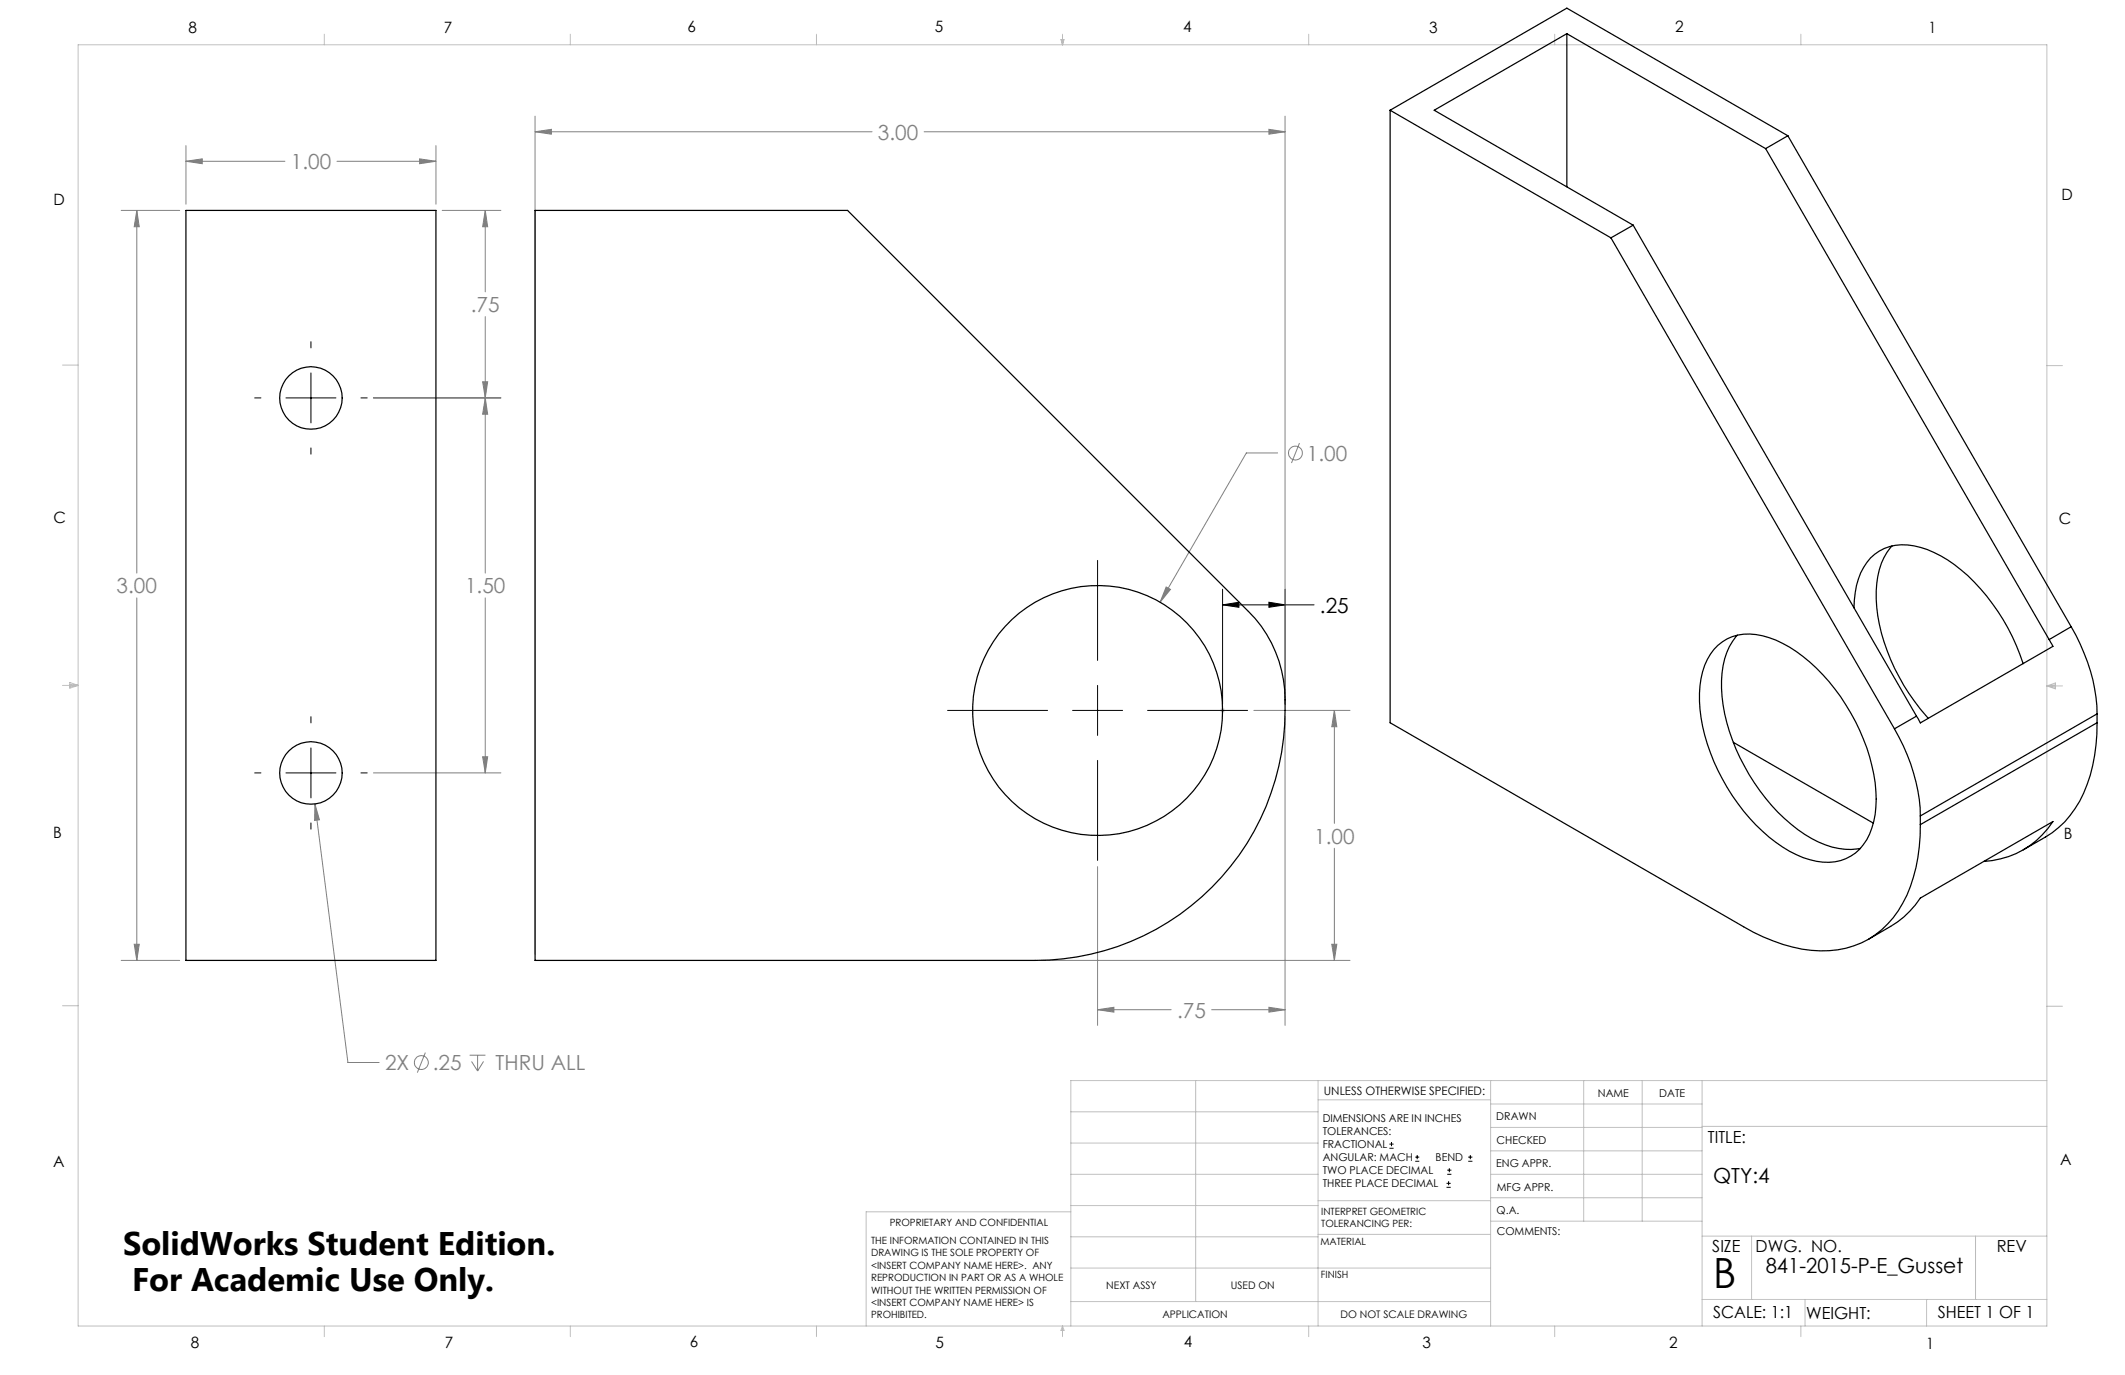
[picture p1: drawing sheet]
<svg xmlns="http://www.w3.org/2000/svg" width="432mm" height="279mm" viewBox="0 0 432 279" stroke-linecap="round" stroke-linejoin="round" font-family="sans-serif">
<g fill="none" stroke="#808080" stroke-width=".2">
<path d="M37.8 32.8l3.3-.5v1zM37.8 29.6v11.9M37.8 32.8h20.1M68.5 32.8h20.1M85.3 32.3l3.3 .5-3.3 .5zM88.6 29.6v11.9M108.7 26.8l3.3-.5v1zM108.7 23.6v170.3M108.7 26.8h68.5M187.8 26.8h73.3M257.8 26.3l3.3 .5-3.3 .5zM261.1 23.6v119.5"/>
<path d="M24.6 42.8h11.9M27.8 42.8l.5 3.3h-1zM27.8 42.8v73.7M89.9 42.8h11.9M98.6 42.8l.5 3.3h-1zM98.6 42.8v16.5M98.1 77.6h1l-.5 3.3zM98.6 64.3v52.2M75.9 80.9h25.9M98.6 80.9l.5 3.3h-1zM259.6 92h-6.3l-17.6 30.4M264.1 90l-1.7 4.1"/>
<path d="M237 119.3l.8 .5-2.1 2.6zM27.8 121.5v73.7M98.6 121.5v35.6M75.9 157.1h25.9M98.1 153.8h1l-.5 3.3zM254.8 144.4h19.5M261.1 145.6v62.8M271.1 144.4l.5 3.3h-1zM271.1 144.4v22.9M64 163.4l.9 3.2-1 .1zM64 163.4l6.7 52.5h6.3M223 176.1v32.3"/>
<path d="M271.1 172.4v22.8M24.6 195.2h11.9M27.3 191.9h1l-.5 3.3zM211.6 195.2h62.7M270.6 191.9h1l-.5 3.3zM86.4 213.9l-1.6 4M95.4 214.4h3.2M95.8 215.7l1.2 1.9M97 214.4v3.2M98.2 215.7l-1.2 1.9M223 205.2l3.3-.5v1zM223 205.2h15"/>
<path d="M246.2 205.2h14.9M257.8 204.7l3.3 .5-3.3 .5z"/>
<circle cx="263.2" cy="92.1" r="1.42"/>
<circle cx="85.6" cy="215.9" r="1.41"/>
</g>
<g fill="none" stroke="#000" stroke-width=".2">
<path d="M63.2 69.4v1.3M63.2 75.8v10.1M51.8 80.9h1.2M58.1 80.9h10.2M63.2 91v1.3M73.3 80.9h1.3M223 113.9v20.3M248.4 119.7v23.4M261.1 119.7v23.4M223 139.3v10.1M248.4 122.9l3.3-.5v1zM248.4 122.9h18.6"/>
<path d="M257.8 122.4l3.3 .5-3.3 .5zM51.8 157.1h1.2M58.1 157.1h10.2M63.2 145.6v1.3M63.2 152v10.1M73.3 157.1h1.3M192.5 144.4h20.4M217.9 144.4h10.2M223 154.5v20.3M233.2 144.4h20.3M63.2 167.2v1.3M282.3 233.3h.9"/>
<path d="M282.3 232.5h.9M282.8 232.1v.8M287.6 236h.8M287.6 235.1h.8M288 234.7v.8M294.1 238.6h.8M294.1 237.8h.8M294.5 237.4v.8M298.3 236h.9M298.3 235.1h.9M298.8 234.7v.8M293.9 241.3h.9"/>
<path d="M293.9 240.5h.9M294.4 240v.8"/>
</g>
<g fill="none" stroke="#c0c0c0" stroke-width=".2">
<path d="M15.9 9.1h400v260.4h-400zM65.9 6.9v2.2M115.9 6.9v2.2M165.9 6.9v2.2M215.6 8h.6l-.3 1.1zM215.7 8l.2 1.1M215.9 6.9v2.2M216 8l-.1 1.1M265.9 6.9v2.2M315.9 6.9v2.2M365.9 6.9v2.2M12.7 74.2h3.2"/>
<path d="M415.9 74.3h3.2M12.7 139.3h3.2M14.2 139.1l1.7 .2M14.2 138.7l1.7 .6-1.7 .5zM15.9 139.3l-1.7 .3M415.9 139.4h3.2M415.9 139.4l1.8-.6v1.2zM415.9 139.4l1.8 .3M417.7 139.2l-1.8 .2M247.9 144.4h1M248.1 144l.7 .7M248.4 143.9v1"/>
<path d="M248.8 144l-.7 .7M12.7 204.4h3.2M243 219.6v44.9M267.8 219.6v49.9M302.9 219.6v49.9M321.8 219.6v28.5M333.7 219.6v28.5M345.9 219.6v49.9M415.9 204.5h3.2M415.9 219.6h-198.3v49.9M217.6 238.6h50.2M217.6 232.3h50.2"/>
<path d="M217.6 225.9h50.2M267.8 223.5h35.1M302.9 233.9h43M302.9 229.1h43M302.9 224.3h43M302.9 238.6h43M345.9 228.9h70M217.6 257.7h85.3M217.6 251.3h50.2M217.6 245h50.2M217.6 246.2h-41.6v23.3M267.8 250.8h35.1"/>
<path d="M267.8 244h35.1M302.9 248.1h43M302.9 243.4h43M345.9 251.2h70M355.9 251.2v12.9M401.4 251.2v12.9M65.9 269.5v2.1M115.9 269.5v2.1M165.9 269.5v2.1M215.9 269.5v2.1M215.9 269.5l.3 .8h-.6zM217.6 264.5h85.3"/>
<path d="M265.9 269.5v2.1M315.9 269.5v2.1M345.9 264.1h70M365.9 269.5v2.1M366.8 264.1v5.4M391.5 264.1v5.4"/>
</g>
<path d="M248.4 122.9l3.3-.5v1zM257.8 122.4l3.3 .5-3.3 .5z" fill="#000"/>
<path d="M108.7 26.8l3.3-.5v1zM257.8 26.3l3.3 .5-3.3 .5zM237 119.3l-1.3 3.1 2.1-2.6zM271.1 144.4l.5 3.3h-1zM270.6 191.9h1l-.5 3.3zM257.8 204.7l3.3 .5-3.3 .5zM223 205.2l3.3-.5v1zM27.8 42.8l.5 3.3h-1zM27.3 191.9h1l-.5 3.3zM85.3 32.3l3.3 .5-3.3 .5zM37.8 32.8l3.3-.5v1zM98.1 153.8h1l-.5 3.3zM98.6 80.9l.5 3.3h-1zM98.1 77.6h1l-.5 3.3zM98.6 42.8l.5 3.3h-1zM64 163.4l-.1 3.3 1-.1z" fill="#808080"/>
<g fill="none" stroke="#000" stroke-width=".25">
<path d="M318.4 6.8v31.2M318.4 6.8l40.4 23.4M318.4 6.8l-27 15.6 40.5 23.4M282.5 22.4v124.5l71.8 41.4a30.2 30.2 0 0 0 19.1 4.7 18.2 18.2 0 0 0 14.1-11.1 34.1 34.1 0 0 0 2.7-14.3M282.5 22.4l44.8 25.9M282.5 22.4l35.9-20.7 44.9 25.9M358.8 30.2l57.6 99.8M363.3 27.6l-4.5 2.6M363.3 27.6l57.6 99.8M37.8 42.8h50.8v152.4h-50.8zM108.7 42.8h63.5l81.5 81.4a25.8 25.8 0 0 1 7.4 20.2 50.8 50.8 0 0 1-50.8 50.8h-101.6zM327.3 48.3l57.7 99.8"/>
<path d="M331.9 45.8l-4.6 2.5M331.9 45.8l57.5 99.7M384.5 110.9a13.5 13.5 0 0 0-3.3 9.2 37.6 37.6 0 0 0 7.8 22.4l2.8 3.5M349.1 131.1a9.6 9.6 0 0 1 9-1.9 27.1 27.1 0 0 1 13.6 9.3 40.7 40.7 0 0 1 9.5 22.3 16.2 16.2 0 0 1-2.6 10.8 9.4 9.4 0 0 1-10.8 3.1 29.1 29.1 0 0 1-14.7-11.4 39.2 39.2 0 0 1-7.8-20.8 14.7 14.7 0 0 1 3.8-11.4zM353 129.1a13.7 13.7 0 0 0-3.2 9.2 37.1 37.1 0 0 0 6.7 20.8 34 34 0 0 0 13 12 14.2 14.2 0 0 0 8.5 1.3M376.7 123.5a14.7 14.7 0 0 1 3.4-10.1 9.7 9.7 0 0 1 10.1-2.2 28 28 0 0 1 13.5 9.9 42.4 42.4 0 0 1 7.4 13.8M416.4 130l.8 1.3-27 15.6-.8-1.4M420.9 127.4a36.2 36.2 0 0 1 5.2 17.7M420.9 127.4l-4.5 2.6M352.2 150.8l28.4 16.5M385 148.1a37.2 37.2 0 0 1 5.2 17.7M389.4 145.5l-4.4 2.6"/>
<path d="M426.1 146.9a31.8 31.8 0 0 1-4.5 17.4 17.3 17.3 0 0 1-6 5.8l-4.5 2.6M426.1 145.1l-35.9 20.7M426.1 146.9l-35.9 20.7M426.1 145.1v1.8M390.2 165.8v1.8M403.1 175a17.7 17.7 0 0 0 14.1-8.1l-27 15.6a18.7 18.7 0 0 1-6 5.7l-4.5 2.7"/>
<circle cx="63.2" cy="80.9" r="6.4"/>
<circle cx="63.2" cy="157.1" r="6.4"/>
<circle cx="223" cy="144.4" r="25.4"/>
</g>
<text font-size="8.5" x="348.1" y="261.8">B</text>
<g font-size="6.6">
<text x="25" y="255">SolidWorks Student Edition.</text>
<text x="26.8" y="262.3">For Academic Use Only.</text>
</g>
<g font-size="4.2" fill="#808080">
<text x="178.4" y="28.4">3.00</text>
<text x="59.1" y="34.4">1.00</text>
<text x="95.7" y="63.4">.75</text>
<text x="265.6" y="93.6">1.00</text>
<text x="23.7" y="120.6">3.00</text>
<text x="94.5" y="120.6">1.50</text>
<text x="267" y="171.4">1.00</text>
<text x="239.2" y="206.8">.75</text>
<text x="78.2" y="217.5">2X</text>
<text x="88" y="217.4">.25</text>
<text x="100.7" y="217.4">THRU ALL</text>
</g>
<g font-size="4.2">
<text x="268.2" y="124.5">.25</text>
<text x="348.1" y="240.4">QTY:4</text>
<text x="358.8" y="258.7">841-2015-P-E_Gusset</text>
</g>
<g font-size="3.4">
<text x="347.1" y="232.3">TITLE:</text>
<text x="347.9" y="254.3">SIZE</text>
<text x="356.7" y="254.4">DWG. NO.</text>
<text x="405.7" y="254.5">REV</text>
<text x="348.1" y="267.9">SCALE: 1:1</text>
<text x="367" y="268">WEIGHT:</text>
<text x="393.8" y="267.9">SHEET 1 OF 1</text>
</g>
<g font-size="3.2">
<text x="38.3" y="6.7">8</text>
<text x="90.2" y="6.7">7</text>
<text x="139.7" y="6.5">6</text>
<text x="190" y="6.5">5</text>
<text x="240.4" y="6.5">4</text>
<text x="290.4" y="6.7">3</text>
<text x="340.4" y="6.5">2</text>
<text x="391.9" y="6.7">1</text>
<text x="10.9" y="41.6">D</text>
<text x="418.9" y="40.7">D</text>
<text x="10.9" y="106.3">C</text>
<text x="418.4" y="106.4">C</text>
<text x="10.8" y="170.2">B</text>
<text x="419.4" y="170.6">B</text>
<text x="10.8" y="237.2">A</text>
<text x="418.6" y="236.8">A</text>
<text x="38.8" y="273.8">8</text>
<text x="90.4" y="273.8">7</text>
<text x="140.2" y="273.8">6</text>
<text x="190.1" y="273.9">5</text>
<text x="240.5" y="273.8">4</text>
<text x="289" y="273.9">3</text>
<text x="339.1" y="273.8">2</text>
<text x="391.4" y="274.1">1</text>
</g>
<text font-size="2.4" x="269" y="222.4">UNLESS OTHERWISE SPECIFIED:</text>
<g font-size="2.2">
<text x="268.8" y="228">DIMENSIONS ARE IN INCHES</text>
<text x="304.1" y="227.7">DRAWN</text>
<text x="324.7" y="222.9">NAME</text>
<text x="337.2" y="222.9">DATE</text>
<text x="268.8" y="230.6">TOLERANCES:</text>
<text x="268.8" y="233.3">FRACTIONAL</text>
<text x="304.1" y="232.6">CHECKED</text>
<text x="268.8" y="236">ANGULAR: MACH</text>
<text x="268.8" y="238.6">TWO PLACE DECIMAL</text>
<text x="291.7" y="236">BEND</text>
<text x="304" y="237.2">ENG APPR.</text>
<text x="268.8" y="241.3">THREE PLACE DECIMAL</text>
<text x="304.2" y="241.9">MFG APPR.</text>
<text x="304.1" y="246.7">Q.A.</text>
<text x="304.1" y="250.9">COMMENTS:</text>
</g>
<g font-size="2.1">
<text x="224.8" y="262">NEXT ASSY</text>
<text x="250.1" y="261.9">USED ON</text>
<text x="236.2" y="267.8">APPLICATION</text>
<text x="272.4" y="267.8">DO NOT SCALE DRAWING</text>
</g>
<g font-size="2">
<text x="180.8" y="249.2">PROPRIETARY AND CONFIDENTIAL</text>
<text x="268.5" y="246.8">INTERPRET GEOMETRIC</text>
<text x="268.5" y="249.4">TOLERANCING PER:</text>
<text x="177" y="252.8">THE INFORMATION CONTAINED IN THIS</text>
<text x="177" y="255.3">DRAWING IS THE SOLE PROPERTY OF</text>
<text x="177" y="257.8">&lt;INSERT COMPANY NAME HERE&gt;. ANY</text>
<text x="268.3" y="252.9">MATERIAL</text>
<text x="177" y="260.3">REPRODUCTION IN PART OR AS A WHOLE</text>
<text x="177" y="262.9">WITHOUT THE WRITTEN PERMISSION OF</text>
<text x="268.4" y="259.7">FINISH</text>
<text x="177" y="265.4">&lt;INSERT COMPANY NAME HERE&gt; IS</text>
<text x="177" y="267.9">PROHIBITED.</text>
</g>
</svg>
